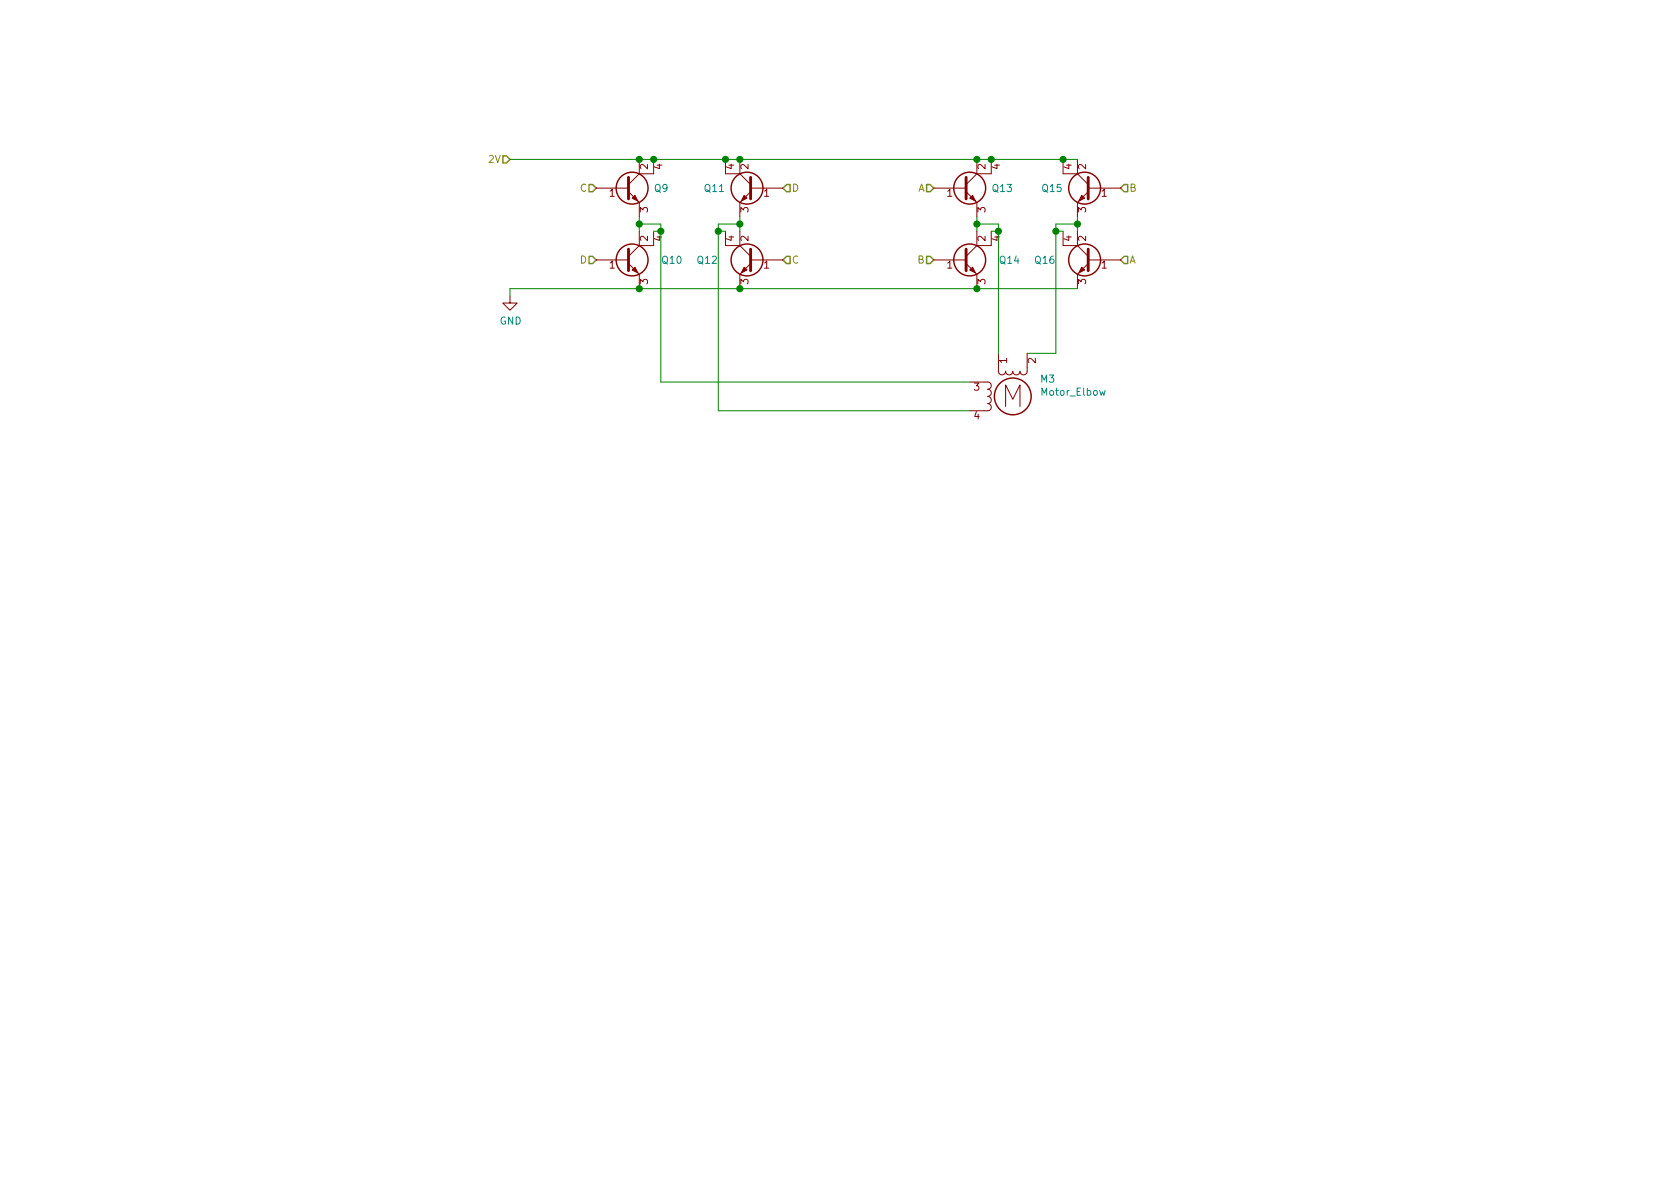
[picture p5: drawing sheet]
<svg xmlns="http://www.w3.org/2000/svg" width="297mm" height="210mm" viewBox="0 0 297 210" stroke-linecap="round" stroke-linejoin="round" font-family="sans-serif">
<g fill="none" stroke="#840000" stroke-width=".18">
<path d="M105.4 33.3h5.7M111.1 33.9l1.9 1.9v2.5M113 30.7l-1.9 1.9M113 28.2v2.5M115.6 28.2v2.5h-2.6M128.3 28.2v2.5h2.5M130.8 30.7l1.9 1.9M130.8 28.2v2.5M132.7 33.9l-1.9 1.9v2.5M132.7 33.3h5.7M165.1 33.3h5.7M170.8 33.9l1.9 1.9v2.5"/>
<path d="M172.7 30.7l-1.9 1.9M172.7 28.2v2.5M175.3 28.2v2.5h-2.6M188 28.2v2.5h2.5M190.5 30.7l1.9 1.9M190.5 28.2v2.5M192.4 33.9l-1.9 1.9v2.5M192.4 33.3h5.7M90.2 52.3v1.3h1.2l-1.2 1.3-1.3-1.3h1.3M105.4 46h5.7M111.1 46.6l1.9 1.9v2.5M113 40.9v2.5"/>
<path d="M113 43.4l-1.9 1.9M115.6 40.9v2.5h-2.6M128.3 40.9v2.5h2.5M130.8 40.9v2.5M130.8 43.4l1.9 1.9M132.7 46.6l-1.9 1.9v2.5M132.7 46h5.7M165.1 46h5.7M170.8 46.6l1.9 1.9v2.5M172.7 40.9v2.5M172.7 43.4l-1.9 1.9M175.3 40.9v2.5h-2.6"/>
<path d="M188 40.9v2.5h2.5M190.5 40.9v2.5M190.5 43.4l1.9 1.9M192.4 46.6l-1.9 1.9v2.5M192.4 46h5.7M171.4 67.6h3.2a.63 .63 0 0 1 .7 .6 .63 .63 0 0 1-.7 .6 .63 .63 0 0 1 .7 .7 .63 .63 0 0 1-.7 .6 .63 .63 0 0 1 .7 .6 .63 .63 0 0 1-.7 .7 .63 .63 0 0 1 .7 .6 .63 .63 0 0 1-.7 .6h-3.2M176.5 62.5v3.2a.63 .63 0 0 0 .7 .6 .63 .63 0 0 0 .6-.6 .63 .63 0 0 0 .6 .6 .63 .63 0 0 0 .7-.6 .63 .63 0 0 0 .6 .6 .63 .63 0 0 0 .6-.6 .63 .63 0 0 0 .7 .6 .63 .63 0 0 0 .6-.6v-3.2M177.8 71.9v-3.8l1.3 2.5 1.2-2.5v3.8"/>
</g>
<g fill="none" stroke="#840000" stroke-width=".25">
<circle cx="111.8" cy="33.3" r="2.82"/>
<circle cx="132.1" cy="33.3" r="2.82"/>
<circle cx="171.4" cy="33.3" r="2.82"/>
<circle cx="191.8" cy="33.3" r="2.82"/>
<circle cx="111.8" cy="46" r="2.82"/>
<circle cx="132.1" cy="46" r="2.82"/>
<circle cx="171.4" cy="46" r="2.82"/>
<circle cx="191.8" cy="46" r="2.82"/>
<circle cx="179.1" cy="70.1" r="3.3"/>
</g>
<path d="M194.4 69.1l.3 .8 .2-.6 .3 .6 .2-.8" fill="none" stroke="#008484" stroke-width=".18"/>
<path d="M88.9 27.6h.6l.7 .6-.7 .6h-.6zM104.1 32.6h.7l.6 .7-.6 .6h-.7zM139.1 32.6h.6v1.3h-.6l-.7-.6zM163.8 32.6h.7l.6 .7-.6 .6h-.7zM198.1 33.3l.7-.7h.6v1.3h-.6zM104.1 45.3h.7l.6 .7-.6 .6h-.7zM139.1 45.3h.6v1.3h-.6l-.7-.6zM163.8 45.3h.7l.6 .7-.6 .6h-.7zM198.1 46l.7-.7h.6v1.3h-.6z" fill="none" stroke="#848400" stroke-width=".25"/>
<g fill="none" stroke="#008400" stroke-width=".18">
<path d="M90.2 28.2h100.3M113 38.3v2.6M113 39.6h3.8v28h54.6M130.8 39.6h-3.8v33h44.4M130.8 38.3v2.6M172.7 39.6h3.8v22.9M172.7 38.3v2.6M190.5 39.6h-3.8v22.9h-5.1M190.5 38.3v2.6M115.6 40.9h1.2M127 40.9h1.3M175.3 40.9h1.2"/>
<path d="M186.7 40.9h1.3M190.5 51h-100.3v1.3"/>
</g>
<g fill="#008400" stroke="#008400" stroke-width=".25">
<circle cx="113" cy="39.6" r=".51"/>
<circle cx="130.8" cy="39.6" r=".51"/>
<circle cx="113" cy="28.2" r=".51"/>
<circle cx="115.6" cy="28.2" r=".51"/>
<circle cx="128.3" cy="28.2" r=".51"/>
<circle cx="130.8" cy="28.2" r=".51"/>
<circle cx="113" cy="51" r=".51"/>
<circle cx="130.8" cy="51" r=".51"/>
<circle cx="127" cy="40.9" r=".51"/>
<circle cx="116.8" cy="40.9" r=".51"/>
<circle cx="172.7" cy="39.6" r=".51"/>
<circle cx="190.5" cy="39.6" r=".51"/>
<circle cx="186.7" cy="40.9" r=".51"/>
<circle cx="176.5" cy="40.9" r=".51"/>
<circle cx="172.7" cy="51" r=".51"/>
<circle cx="172.7" cy="28.2" r=".51"/>
<circle cx="175.3" cy="28.2" r=".51"/>
<circle cx="188" cy="28.2" r=".51"/>
</g>
<path d="M111.1 31.4v3.8M132.7 31.4v3.8M170.8 31.4v3.8M192.4 31.4v3.8M111.1 44.1v3.8M132.7 44.1v3.8M170.8 44.1v3.8M192.4 44.1v3.8" fill="none" stroke="#840000" stroke-width=".51"/>
<g fill="#840000" stroke="#840000" stroke-width=".18">
<path d="M111.8 35l.5-.5 .5 1.1z"/>
<path d="M131.6 34.5l.5 .5-1 .6z"/>
<path d="M111.8 47.7l.5-.5 .5 1.1z"/>
<path d="M131.6 47.2l.5 .5-1 .6z"/>
<path d="M171.4 35l.6-.5 .5 1.1z"/>
<path d="M191.3 34.5l.5 .5-1 .6z"/>
<path d="M171.4 47.7l.6-.5 .5 1.1z"/>
<path d="M191.3 47.2l.5 .5-1 .6z"/>
</g>
<g font-size="1.8" fill="#848400">
<text x="86.5" y="28.8">2V</text>
<text x="102.6" y="33.9">C</text>
<text x="140" y="33.9">D</text>
<text x="162.3" y="33.9">A</text>
<text x="199.6" y="33.9">B</text>
<text x="102.6" y="46.6">D</text>
<text x="140" y="46.6">C</text>
<text x="162.3" y="46.6">B</text>
<text x="199.6" y="46.6">A</text>
</g>
<g font-size="1.8" fill="#840000">
<text x="114.6" y="29.9" transform="rotate(-90 114.6 29.9)">2</text>
<text x="117.1" y="29.9" transform="rotate(-90 117.1 29.9)">4</text>
<text x="129.8" y="29.9" transform="rotate(-90 129.8 29.9)">4</text>
<text x="132.3" y="29.9" transform="rotate(-90 132.3 29.9)">2</text>
<text x="174.2" y="29.9" transform="rotate(-90 174.2 29.9)">2</text>
<text x="176.8" y="29.9" transform="rotate(-90 176.8 29.9)">4</text>
<text x="189.5" y="29.9" transform="rotate(-90 189.5 29.9)">4</text>
<text x="192" y="29.9" transform="rotate(-90 192 29.9)">2</text>
<text x="107.8" y="34.8">1</text>
<text x="135.1" y="34.8">1</text>
<text x="167.5" y="34.8">1</text>
<text x="194.8" y="34.8">1</text>
<text x="114.6" y="37.6" transform="rotate(-90 114.6 37.6)">3</text>
<text x="132.3" y="37.6" transform="rotate(-90 132.3 37.6)">3</text>
<text x="174.2" y="37.6" transform="rotate(-90 174.2 37.6)">3</text>
<text x="192" y="37.6" transform="rotate(-90 192 37.6)">3</text>
<text x="107.8" y="47.5">1</text>
<text x="114.6" y="42.6" transform="rotate(-90 114.6 42.6)">2</text>
<text x="117.1" y="42.6" transform="rotate(-90 117.1 42.6)">4</text>
<text x="129.8" y="42.6" transform="rotate(-90 129.8 42.6)">4</text>
<text x="132.3" y="42.6" transform="rotate(-90 132.3 42.6)">2</text>
<text x="135.1" y="47.5">1</text>
<text x="167.5" y="47.5">1</text>
<text x="174.2" y="42.6" transform="rotate(-90 174.2 42.6)">2</text>
<text x="176.8" y="42.6" transform="rotate(-90 176.8 42.6)">4</text>
<text x="189.5" y="42.6" transform="rotate(-90 189.5 42.6)">4</text>
<text x="192" y="42.6" transform="rotate(-90 192 42.6)">2</text>
<text x="194.8" y="47.5">1</text>
<text x="114.6" y="50.3" transform="rotate(-90 114.6 50.3)">3</text>
<text x="132.3" y="50.3" transform="rotate(-90 132.3 50.3)">3</text>
<text x="174.2" y="50.3" transform="rotate(-90 174.2 50.3)">3</text>
<text x="192" y="50.3" transform="rotate(-90 192 50.3)">3</text>
<text x="178.1" y="64.2" transform="rotate(-90 178.1 64.2)">1</text>
<text x="183.1" y="64.2" transform="rotate(-90 183.1 64.2)">2</text>
<text x="172.2" y="69.1">3</text>
<text x="172.2" y="74.2">4</text>
</g>
<g font-size="1.8" fill="#008484">
<text x="115.7" y="34">Q9</text>
<text x="124.6" y="34">Q11</text>
<text x="175.5" y="34">Q13</text>
<text x="184.3" y="34">Q15</text>
<text x="117.1" y="46.7">Q10</text>
<text x="123.4" y="46.7">Q12</text>
<text x="176.8" y="46.7">Q14</text>
<text x="183.1" y="46.7">Q16</text>
<text x="88.3" y="57.4">GND</text>
<text x="184" y="67.7">M3</text>
<text x="184.2" y="70">Motor_Elbow</text>
</g>
</svg>
